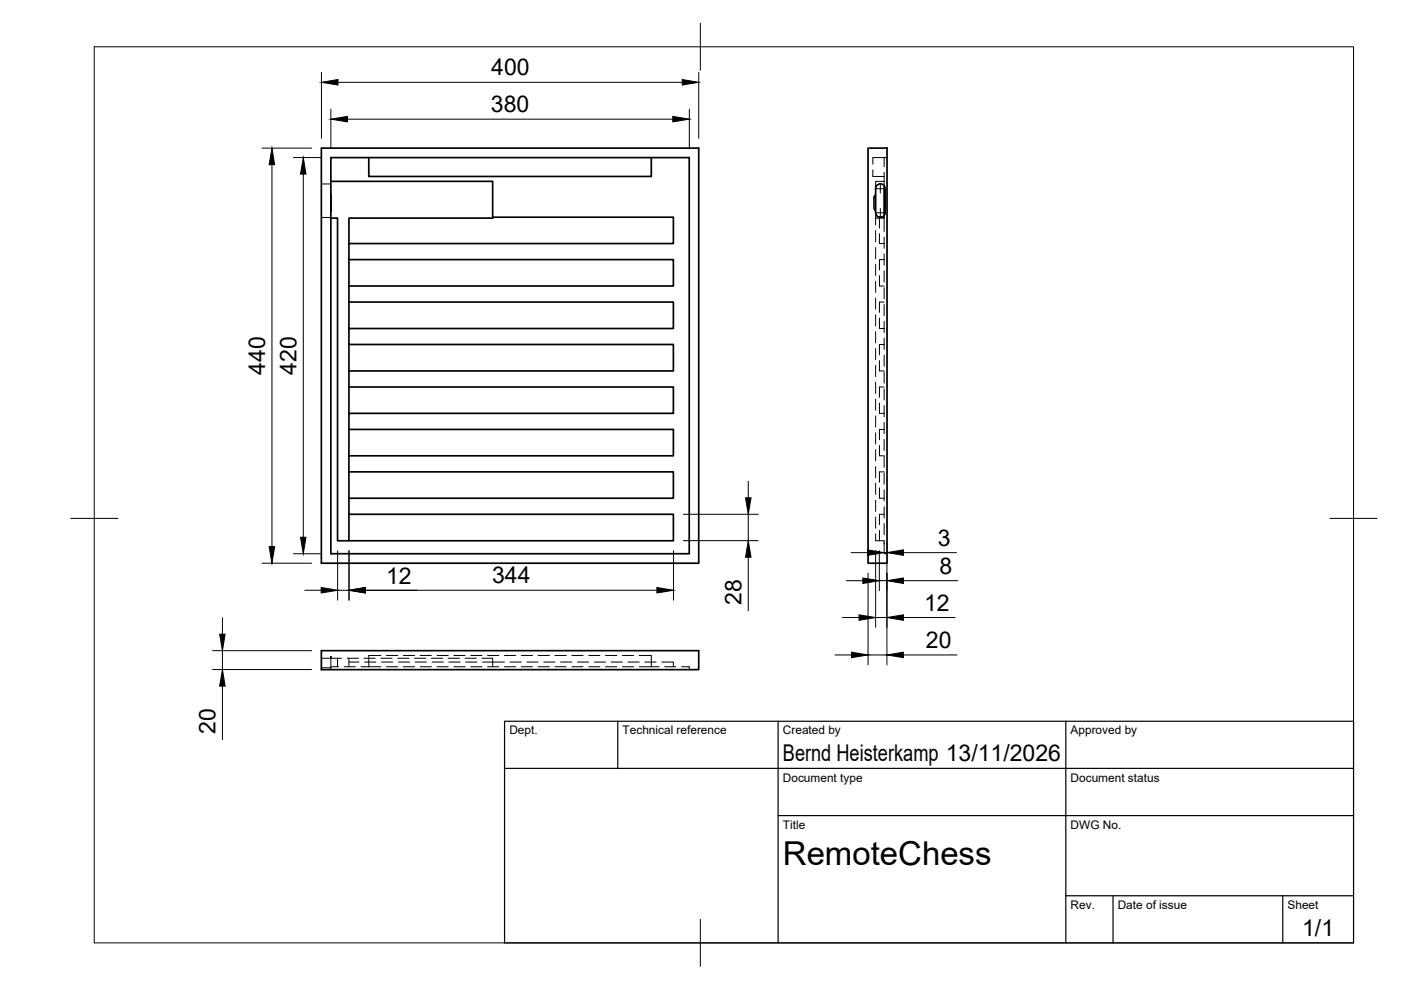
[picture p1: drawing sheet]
<svg xmlns="http://www.w3.org/2000/svg" width="297mm" height="210mm" viewBox="0 0 297 210" stroke-linecap="round" stroke-linejoin="round" font-family="sans-serif">
<!-- layer: Visible -->
<g fill="none" stroke="#000" stroke-width=".36">
<path d="M68.1 31.4h80v88h-80zM70.1 38.5h34.4v7.7h-30.5v5.4M70.1 33.4h76v84h-76zM78.2 33.4v4h59.9v-4M184 31.4h4.1v88h-4.1zM185.7 40a1.01 1.01 0 0 1 1-1 1.01 1.01 0 0 1 1 1M185.7 40v5.1a1.01 1.01 0 0 0 1 1 1.01 1.01 0 0 0 1-1v-5.1M187.5 39.4v6.3M70.1 41.4l.1-.2v3.6l-.1-.1M74 55v5.6M104.5 46.1h38.3v5.5h-68.8v3.4h68.8v5.6h-68.8v3.4h68.8v5.7h-68.8v3.3h68.8v5.6h-68.8v3.5h68.8v5.5h-68.8v3.5h68.8v5.5h-68.8v3.4h68.8v5.6h-68.8v3.4h68.8v5.7h-71.2v-68.5h-1.5M187 46.1h-.5"/>
<path d="M74 64v5.7M74 73v5.6M74 82.1v5.5M74 91.1v5.5M74 100v5.6M74 109v5.7M68.1 138h80v4h-80z"/>
</g>
<!-- layer: Hidden -->
<g fill="none" stroke="#000" stroke-width=".21">
<path d="M68.1 39h2M185.1 36v1.4h2.4M187.5 36.5v2h-1.8v1.5M187.5 38.5v.9M187.5 33.4h-2.4v1.4M188.1 33.4h-.6v1.9M68.1 46.1h2M185.7 41.4l-.4 .6v2.1l.4 .6M185.7 41.2l-.4 .6v2.5l.4 .5M185.7 45.1v1.1h1.8v2.9M185.7 46.2v1.5M185.7 48.9v2.4"/>
<path d="M185.7 52.5v2.4M185.7 56v2.4M185.7 59.6v2.4M186.5 46.1v2.3M186.5 49.5v2.1h1M186.5 58.4v2.2h1M187 46.1h.5M187.5 45.7v.5M187.5 50.3v2.4M187.5 53.8v2.4M187.5 57.4v2.4M187.5 55h-1v2.2"/>
<path d="M185.7 63.2v2.4M185.7 66.8v2.3M185.7 70.3v2.4M185.7 73.9v2.4M185.7 77.5v2.4M186.5 67.4v2.3h1M186.5 76.4v2.2h1M187.5 61v2.4M187.5 64.6v2.3M187.5 68.1v2.4M187.5 71.7v2.4M187.5 75.3v2.4"/>
<path d="M187.5 78.9v2.3M187.5 64h-1v2.2M187.5 73h-1v2.2M185.7 81v2.4M185.7 84.6v2.4M185.7 88.2v2.4M185.7 91.8v2.3M185.7 95.3v2.4M185.7 98.9v2.4M186.5 85.4v2.2h1M186.5 94.4v2.2h1M187.5 82.4v2.4"/>
<path d="M187.5 86v2.4M187.5 89.6v2.4M187.5 93.1v2.4M187.5 96.7v2.4M187.5 82.1h-1v2.2M187.5 91.1h-1v2.2M185.7 102.5v2.4M185.7 106.1v2.3M185.7 109.6v2.4M185.7 113.2v1.5h1.8M186.5 103.4v2.2h1M186.5 112.5v2.2"/>
<path d="M187.5 114.6v2.8h.6M187.5 100.3v2.4M187.5 103.9v2.3M187.5 107.4v2.4M187.5 111v2.4M187.5 100h-1v2.2M187.5 109h-1v2.2M70.2 139.2v.4v-.4l-.1 .4h-2M71.6 139.6v1.8M72.4 139.6h-2.3v2.4M73.6 139.6h2.4M74 139.6v.8h2.1"/>
<path d="M77.2 139.6h2.4M80.8 139.6h2.3M80.8 139h-2.6v2.4M81.9 139h2.4M84.3 139.6h2.4M85.5 139h2.4M87.9 139.6h2.4M89.1 139h2.4M91.5 139.6h2.4M92.7 139h2.3M95 139.6h2.4M96.2 139h2.4"/>
<path d="M98.6 139.6h2.4M99.8 139h2.4M102.2 139.6h2.3v1.8M103.4 139h2.3M107 139h2.3M110.5 139h2.4M114.1 139h2.4M117.7 139h2.4M121.2 139h2.4M124.8 139h2.4M128.4 139h2.4M132 139h2.3"/>
<path d="M135.5 139h2.6v2.4M68.1 141.6h2M70.1 141.4h1.7M73 141.4h2.4M74 140.4v1M76.5 141.4h4.3M77.3 140.4h2.4M80.9 140.4h2.4M81.9 141.4h2.4M84.5 140.4h2.3M85.5 141.4h2.4M88 140.4h2.4"/>
<path d="M89.1 141.4h2.4M91.6 140.4h2.4M92.7 141.4h2.3M95.2 140.4h2.4M96.2 141.4h2.4M98.7 140.4h2.4M99.8 141.4h2.4M102.3 140.4h4.7M103.4 141.4h2.3M107 141.4h2.3M108.1 140.4h2.4M110.5 141.4h2.4"/>
<path d="M111.7 140.4h2.4M114.1 141.4h2.4M115.3 140.4h2.4M117.7 141.4h2.4M118.9 140.4h2.3M121.2 141.4h2.4M122.4 140.4h2.4M124.8 141.4h2.4M126 140.4h2.4M128.4 141.4h2.4M129.6 140.4h2.4M132 141.4h2.3"/>
<path d="M133.1 140.4h2.4M135.5 141.4h4.2M136.7 140.4h2.4M140.3 140.4h2.5v1M140.9 141.4h2.4M144.5 141.4h1.6v.6"/>
</g>
<!-- layer: BORDER -->
<path d="M20 9.9h267v190h-267zM148.5 4.9v10M15 109.9h10M282 109.9h10M148.5 194.9v10" fill="none" stroke="#000" stroke-width=".21"/>
<!-- layer: TITLEBLOCK -->
<path d="M107 152.9h180v47h-180zM131 152.9v10M165 152.9v47M226 152.9v47M107 162.9h180M165 172.9h122M226 189.9h61M236 189.9v10M272 189.9v10" fill="none" stroke="#000" stroke-width=".25"/>
<!-- layer: Smart Centers -->
<path d="M186.6 39.1v1.8M185.8 40h1.7M185.8 45.1h1.7M186.6 44.2v1.8" fill="none" stroke="#000" stroke-width=".21"/>
<!-- layer: FD_Dimensions -->
<g fill="none" stroke="#000" stroke-width=".21">
<path d="M68.2 15.4v13.9M71.6 17.5h73.1M148.1 15.4v13.9M55.6 31.4h10.5M57.7 34.9v81M62.2 33.4h5.9M64.3 36.9v77M70.1 23.1v8.2M73.7 25.3h68.9M146.2 23.1v8.2M55.6 119.4h10.5M62.2 117.4h5.9"/>
<path d="M71.6 116.7v10.5M74 116.7v10.5M142.8 116.7v10.5M144.9 109h15.9M144.9 114.6h15.9M158.6 102v3.6M158.6 109v5.6M158.6 118.1v11.4M180.4 117.2h3.5M185.7 116.7v16.3M186.4 116.7v8.5M187.5 115.1v.2"/>
<path d="M187.5 117.2h.5M188 115.1v2.2M188 119.5v21.5M191.5 117.2h11.3M45.1 138h21M47.2 131v3.5M47.2 138v4M64.6 125.2h3.5M71.6 125.2h2.4M77.5 125.2h61.8M177 138.9h3.6M178.6 130.9h3.5"/>
<path d="M179.5 123.1h3.4M184 121.5v19.5M184 138.9h4M185.7 130.9h2.3M186.4 123.1h1.6M191.5 123.1h11.6M191.5 130.9h11M191.5 138.9h11.4M45.1 142h21M47.2 145.5v11.3"/>
</g>
<g fill="#000" stroke="#000" stroke-width=".21">
<path d="M68.2 17.5l3.4-.6v1.1zM144.7 16.9l3.4 .6-3.4 .5zM57.7 31.4l.5 3.5h-1.1zM64.3 33.4l.6 3.5h-1.2zM70.1 25.3l3.6-.6v1.1zM142.6 24.7l3.6 .6-3.6 .5zM57.1 115.9h1.1l-.5 3.5zM63.7 113.9h1.2l-.6 3.5zM158.1 105.6h1.1l-.6 3.4zM158.6 114.6l.6 3.5h-1.1zM183.9 116.6l3.6 .6-3.6 .5zM188 117.2l3.5-.6v1.1z"/>
<path d="M46.6 134.5h1.1l-.5 3.5zM68.1 124.6l3.5 .6-3.5 .5zM74 125.2l3.5-.6v1.1zM139.3 124.6l3.5 .6-3.5 .5zM180.6 138.3l3.4 .6-3.4 .5zM182.1 130.4l3.6 .5-3.6 .6zM182.9 122.5l3.5 .6-3.5 .6zM188 123.1l3.5-.6v1.2zM188 130.9l3.5-.5v1.1zM188 138.9l3.5-.6v1.1zM47.2 142l.5 3.5h-1.1z"/>
</g>
<text font-size="7" x="166" y="183.4">RemoteChess</text>
<g font-size="4.9">
<text x="104.2" y="16">400</text>
<text x="104.1" y="23.8">380</text>
<text x="56.2" y="79.4" transform="rotate(-90 56.2 79.4)">440</text>
<text x="62.8" y="79.4" transform="rotate(-90 62.8 79.4)">420</text>
<text x="198.9" y="115.7">3</text>
<text x="81.9" y="123.7">12</text>
<text x="104.3" y="123.7">344</text>
<text x="199.2" y="121.7">8</text>
<text x="157.2" y="128.3" transform="rotate(-90 157.2 128.3)">28</text>
<text x="195.9" y="129.5">12</text>
<text x="196.3" y="137.4">20</text>
<text x="45.7" y="155.6" transform="rotate(-90 45.7 155.6)">20</text>
<text x="166" y="161.4">Bernd Heisterkamp 13/11/2026</text>
<text x="276.1" y="198.6">1/1</text>
</g>
<g font-size="2.5">
<text x="108" y="155.7">Dept.</text>
<text x="132" y="155.7">Technical reference</text>
<text x="166" y="155.7">Created by</text>
<text x="227" y="155.7">Approved by</text>
<text x="166" y="165.7">Document type</text>
<text x="227" y="165.7">Document status</text>
<text x="166" y="175.7">Title</text>
<text x="227" y="175.7">DWG No.</text>
<text x="227" y="192.7">Rev.</text>
<text x="237" y="192.7">Date of issue</text>
<text x="273" y="192.7">Sheet</text>
</g>
</svg>
